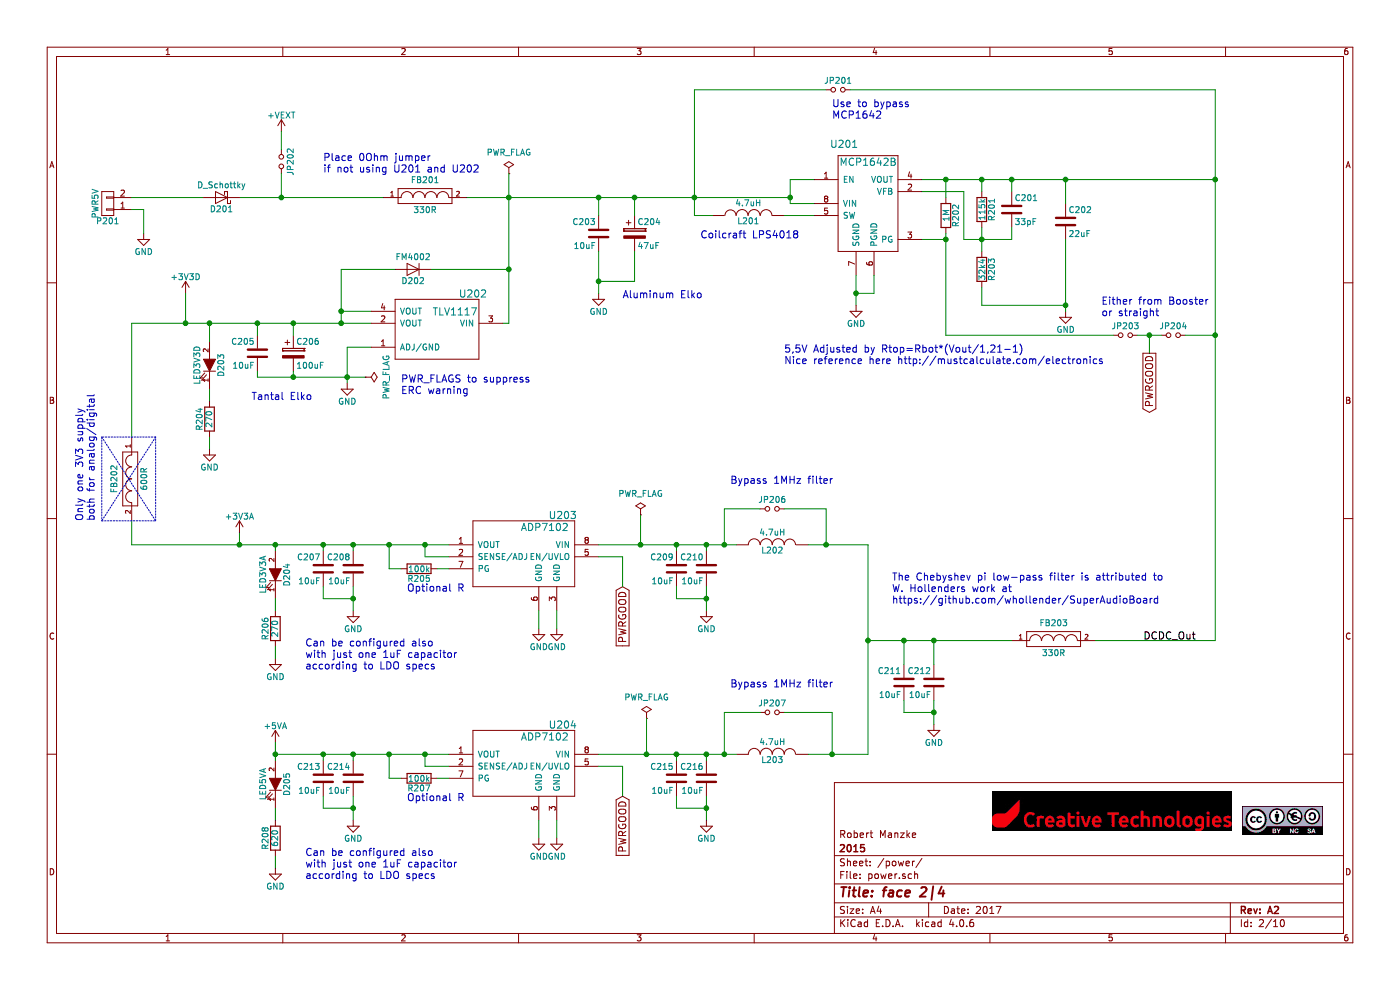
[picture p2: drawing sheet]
EESchema Schematic File Version 2
LIBS:ctag-face-2-4-rescue
LIBS:power
LIBS:device
LIBS:transistors
LIBS:conn
LIBS:linear
LIBS:regul
LIBS:74xx
LIBS:cmos4000
LIBS:adc-dac
LIBS:memory
LIBS:xilinx
LIBS:microcontrollers
LIBS:dsp
LIBS:microchip
LIBS:analog_switches
LIBS:motorola
LIBS:texas
LIBS:intel
LIBS:audio
LIBS:interface
LIBS:digital-audio
LIBS:philips
LIBS:display
LIBS:cypress
LIBS:siliconi
LIBS:opto
LIBS:atmel
LIBS:contrib
LIBS:valves
LIBS:ctag-face-2-4-lib
LIBS:ctag-face-2-4-cache
EELAYER 25 0
EELAYER END
$Descr A4 11693 8268
encoding utf-8
Sheet 2 10
Title "face 2|4"
Date "2017"
Rev "A2"
Comp "2015"
Comment1 "Robert Manzke"
Comment2 ""
Comment3 ""
Comment4 ""
$EndDescr
$Comp
L GND #PWR01
U 1 1
P 4650 5250
F 0 "#PWR01" H 4650 5000 50  0001 C CNN
F 1 "GND" H 4650 5100 50  0000 C CNN
F 2 "" H 4650 5250 60  0000 C CNN
F 3 "" H 4650 5250 60  0000 C CNN
	1    4650 5250
	-1   0    0    -1  
$EndComp
$Comp
L GND #PWR02
U 1 1
P 4500 5250
F 0 "#PWR02" H 4500 5000 50  0001 C CNN
F 1 "GND" H 4500 5100 50  0000 C CNN
F 2 "" H 4500 5250 60  0000 C CNN
F 3 "" H 4500 5250 60  0000 C CNN
	1    4500 5250
	-1   0    0    -1  
$EndComp
$Comp
L R R205
U 1 1
P 3500 4750
F 0 "R205" V 3580 4750 50  0000 C CNN
F 1 "100k" V 3500 4750 50  0000 C CNN
F 2 "Resistors_SMD:R_0603_HandSoldering" V 3430 4750 30  0001 C CNN
F 3 "" H 3500 4750 30  0000 C CNN
	1    3500 4750
	0    -1   1    0   
$EndComp
$Comp
L C C208
U 1 1
P 2950 4750
F 0 "C208" H 2975 4850 50  0000 L CNN
F 1 "10uF" H 2975 4650 50  0000 L CNN
F 2 "Capacitors_SMD:C_1210_HandSoldering" H 2988 4600 30  0001 C CNN
F 3 "" H 2950 4750 60  0000 C CNN
	1    2950 4750
	-1   0    0    -1  
$EndComp
$Comp
L C C207
U 1 1
P 2700 4750
F 0 "C207" H 2725 4850 50  0000 L CNN
F 1 "10uF" H 2725 4650 50  0000 L CNN
F 2 "Capacitors_SMD:C_1210_HandSoldering" H 2738 4600 30  0001 C CNN
F 3 "" H 2700 4750 60  0000 C CNN
	1    2700 4750
	-1   0    0    -1  
$EndComp
$Comp
L GND #PWR03
U 1 1
P 2950 5100
F 0 "#PWR03" H 2950 4850 50  0001 C CNN
F 1 "GND" H 2950 4950 50  0000 C CNN
F 2 "" H 2950 5100 60  0000 C CNN
F 3 "" H 2950 5100 60  0000 C CNN
	1    2950 5100
	-1   0    0    -1  
$EndComp
$Comp
L C C210
U 1 1
P 5900 4750
F 0 "C210" H 5925 4850 50  0000 L CNN
F 1 "10uF" H 5925 4650 50  0000 L CNN
F 2 "Capacitors_SMD:C_1210_HandSoldering" H 5938 4600 30  0001 C CNN
F 3 "" H 5900 4750 60  0000 C CNN
	1    5900 4750
	-1   0    0    -1  
$EndComp
$Comp
L C C209
U 1 1
P 5650 4750
F 0 "C209" H 5675 4850 50  0000 L CNN
F 1 "10uF" H 5675 4650 50  0000 L CNN
F 2 "Capacitors_SMD:C_1210_HandSoldering" H 5688 4600 30  0001 C CNN
F 3 "" H 5650 4750 60  0000 C CNN
	1    5650 4750
	-1   0    0    -1  
$EndComp
$Comp
L GND #PWR04
U 1 1
P 5900 5100
F 0 "#PWR04" H 5900 4850 50  0001 C CNN
F 1 "GND" H 5900 4950 50  0000 C CNN
F 2 "" H 5900 5100 60  0000 C CNN
F 3 "" H 5900 5100 60  0000 C CNN
	1    5900 5100
	-1   0    0    -1  
$EndComp
$Comp
L INDUCTOR L202
U 1 1
P 6450 4550
F 0 "L202" V 6400 4550 50  0000 C CNN
F 1 "4.7uH" V 6550 4550 50  0000 C CNN
F 2 "modules:LPS4018" H 6450 4550 60  0001 C CNN
F 3 "" H 6450 4550 60  0000 C CNN
	1    6450 4550
	0    1    -1   0   
$EndComp
$Comp
L LED-RESCUE-ctag-face-2-4 D204
U 1 1
P 2300 4800
F 0 "D204" H 2300 4900 50  0000 C CNN
F 1 "LED3V3A" H 2300 4700 50  0000 C CNN
F 2 "LEDs:LED-1206" H 2300 4800 60  0001 C CNN
F 3 "" H 2300 4800 60  0000 C CNN
	1    2300 4800
	0    1    -1   0   
$EndComp
$Comp
L R R206
U 1 1
P 2300 5250
F 0 "R206" V 2380 5250 50  0000 C CNN
F 1 "270" V 2300 5250 50  0000 C CNN
F 2 "Resistors_SMD:R_0603_HandSoldering" V 2230 5250 30  0001 C CNN
F 3 "" H 2300 5250 30  0000 C CNN
	1    2300 5250
	-1   0    0    -1  
$EndComp
$Comp
L GND #PWR05
U 1 1
P 2300 5500
F 0 "#PWR05" H 2300 5250 50  0001 C CNN
F 1 "GND" H 2300 5350 50  0000 C CNN
F 2 "" H 2300 5500 60  0000 C CNN
F 3 "" H 2300 5500 60  0000 C CNN
	1    2300 5500
	-1   0    0    -1  
$EndComp
$Comp
L +3V3A #PWR06
U 1 1
P 2000 4450
F 0 "#PWR06" H 2000 4300 50  0001 C CNN
F 1 "+3V3A" H 2000 4590 50  0000 C CNN
F 2 "" H 2000 4450 60  0000 C CNN
F 3 "" H 2000 4450 60  0000 C CNN
	1    2000 4450
	-1   0    0    -1  
$EndComp
$Comp
L GND #PWR07
U 1 1
P 4650 7000
F 0 "#PWR07" H 4650 6750 50  0001 C CNN
F 1 "GND" H 4650 6850 50  0000 C CNN
F 2 "" H 4650 7000 60  0000 C CNN
F 3 "" H 4650 7000 60  0000 C CNN
	1    4650 7000
	-1   0    0    -1  
$EndComp
$Comp
L GND #PWR08
U 1 1
P 4500 7000
F 0 "#PWR08" H 4500 6750 50  0001 C CNN
F 1 "GND" H 4500 6850 50  0000 C CNN
F 2 "" H 4500 7000 60  0000 C CNN
F 3 "" H 4500 7000 60  0000 C CNN
	1    4500 7000
	-1   0    0    -1  
$EndComp
$Comp
L R R207
U 1 1
P 3500 6500
F 0 "R207" V 3580 6500 50  0000 C CNN
F 1 "100k" V 3500 6500 50  0000 C CNN
F 2 "Resistors_SMD:R_0603_HandSoldering" V 3430 6500 30  0001 C CNN
F 3 "" H 3500 6500 30  0000 C CNN
	1    3500 6500
	0    -1   1    0   
$EndComp
$Comp
L C C214
U 1 1
P 2950 6500
F 0 "C214" H 2975 6600 50  0000 L CNN
F 1 "10uF" H 2975 6400 50  0000 L CNN
F 2 "Capacitors_SMD:C_1210_HandSoldering" H 2988 6350 30  0001 C CNN
F 3 "" H 2950 6500 60  0000 C CNN
	1    2950 6500
	-1   0    0    -1  
$EndComp
$Comp
L C C213
U 1 1
P 2700 6500
F 0 "C213" H 2725 6600 50  0000 L CNN
F 1 "10uF" H 2725 6400 50  0000 L CNN
F 2 "Capacitors_SMD:C_1210_HandSoldering" H 2738 6350 30  0001 C CNN
F 3 "" H 2700 6500 60  0000 C CNN
	1    2700 6500
	-1   0    0    -1  
$EndComp
$Comp
L GND #PWR09
U 1 1
P 2950 6850
F 0 "#PWR09" H 2950 6600 50  0001 C CNN
F 1 "GND" H 2950 6700 50  0000 C CNN
F 2 "" H 2950 6850 60  0000 C CNN
F 3 "" H 2950 6850 60  0000 C CNN
	1    2950 6850
	-1   0    0    -1  
$EndComp
$Comp
L C C216
U 1 1
P 5900 6500
F 0 "C216" H 5925 6600 50  0000 L CNN
F 1 "10uF" H 5925 6400 50  0000 L CNN
F 2 "Capacitors_SMD:C_1210_HandSoldering" H 5938 6350 30  0001 C CNN
F 3 "" H 5900 6500 60  0000 C CNN
	1    5900 6500
	-1   0    0    -1  
$EndComp
$Comp
L C C215
U 1 1
P 5650 6500
F 0 "C215" H 5675 6600 50  0000 L CNN
F 1 "10uF" H 5675 6400 50  0000 L CNN
F 2 "Capacitors_SMD:C_1210_HandSoldering" H 5688 6350 30  0001 C CNN
F 3 "" H 5650 6500 60  0000 C CNN
	1    5650 6500
	-1   0    0    -1  
$EndComp
$Comp
L GND #PWR010
U 1 1
P 5900 6850
F 0 "#PWR010" H 5900 6600 50  0001 C CNN
F 1 "GND" H 5900 6700 50  0000 C CNN
F 2 "" H 5900 6850 60  0000 C CNN
F 3 "" H 5900 6850 60  0000 C CNN
	1    5900 6850
	-1   0    0    -1  
$EndComp
$Comp
L INDUCTOR L203
U 1 1
P 6450 6300
F 0 "L203" V 6400 6300 50  0000 C CNN
F 1 "4.7uH" V 6550 6300 50  0000 C CNN
F 2 "modules:LPS4018" H 6450 6300 60  0001 C CNN
F 3 "" H 6450 6300 60  0000 C CNN
	1    6450 6300
	0    1    -1   0   
$EndComp
$Comp
L LED-RESCUE-ctag-face-2-4 D205
U 1 1
P 2300 6550
F 0 "D205" H 2300 6650 50  0000 C CNN
F 1 "LED5VA" H 2300 6450 50  0000 C CNN
F 2 "LEDs:LED-1206" H 2300 6550 60  0001 C CNN
F 3 "" H 2300 6550 60  0000 C CNN
	1    2300 6550
	0    1    -1   0   
$EndComp
$Comp
L R R208
U 1 1
P 2300 7000
F 0 "R208" V 2380 7000 50  0000 C CNN
F 1 "620" V 2300 7000 50  0000 C CNN
F 2 "Resistors_SMD:R_0603_HandSoldering" V 2230 7000 30  0001 C CNN
F 3 "" H 2300 7000 30  0000 C CNN
	1    2300 7000
	-1   0    0    -1  
$EndComp
$Comp
L GND #PWR011
U 1 1
P 2300 7250
F 0 "#PWR011" H 2300 7000 50  0001 C CNN
F 1 "GND" H 2300 7100 50  0000 C CNN
F 2 "" H 2300 7250 60  0000 C CNN
F 3 "" H 2300 7250 60  0000 C CNN
	1    2300 7250
	-1   0    0    -1  
$EndComp
$Comp
L +5VA #PWR012
U 1 1
P 2300 6200
F 0 "#PWR012" H 2300 6050 50  0001 C CNN
F 1 "+5VA" H 2300 6340 50  0000 C CNN
F 2 "" H 2300 6200 60  0000 C CNN
F 3 "" H 2300 6200 60  0000 C CNN
	1    2300 6200
	-1   0    0    -1  
$EndComp
$Comp
L INDUCTOR L201
U 1 1
P 6250 1800
F 0 "L201" V 6200 1800 50  0000 C CNN
F 1 "4.7uH" V 6350 1800 50  0000 C CNN
F 2 "modules:LPS4018" H 6250 1800 60  0001 C CNN
F 3 "" H 6250 1800 60  0000 C CNN
	1    6250 1800
	0    -1   -1   0   
$EndComp
$Comp
L C C212
U 1 1
P 7800 5700
F 0 "C212" H 7825 5800 50  0000 L CNN
F 1 "10uF" H 7825 5600 50  0000 L CNN
F 2 "Capacitors_SMD:C_1210_HandSoldering" H 7838 5550 30  0001 C CNN
F 3 "" H 7800 5700 60  0000 C CNN
	1    7800 5700
	-1   0    0    -1  
$EndComp
$Comp
L C C211
U 1 1
P 7550 5700
F 0 "C211" H 7575 5800 50  0000 L CNN
F 1 "10uF" H 7575 5600 50  0000 L CNN
F 2 "Capacitors_SMD:C_1210_HandSoldering" H 7588 5550 30  0001 C CNN
F 3 "" H 7550 5700 60  0000 C CNN
	1    7550 5700
	-1   0    0    -1  
$EndComp
$Comp
L GND #PWR013
U 1 1
P 7800 6050
F 0 "#PWR013" H 7800 5800 50  0001 C CNN
F 1 "GND" H 7800 5900 50  0000 C CNN
F 2 "" H 7800 6050 60  0000 C CNN
F 3 "" H 7800 6050 60  0000 C CNN
	1    7800 6050
	-1   0    0    -1  
$EndComp
$Comp
L GND #PWR014
U 1 1
P 2900 3200
F 0 "#PWR014" H 2900 2950 50  0001 C CNN
F 1 "GND" H 2900 3050 50  0000 C CNN
F 2 "" H 2900 3200 60  0000 C CNN
F 3 "" H 2900 3200 60  0000 C CNN
	1    2900 3200
	-1   0    0    -1  
$EndComp
$Comp
L C C205
U 1 1
P 2150 2950
F 0 "C205" H 2175 3050 50  0000 L CNN
F 1 "10uF" H 2175 2850 50  0000 L CNN
F 2 "Capacitors_SMD:C_1210_HandSoldering" H 2188 2800 30  0001 C CNN
F 3 "" H 2150 2950 60  0000 C CNN
	1    2150 2950
	-1   0    0    -1  
$EndComp
$Comp
L LED-RESCUE-ctag-face-2-4 D203
U 1 1
P 1750 3050
F 0 "D203" H 1750 3150 50  0000 C CNN
F 1 "LED3V3D" H 1750 2950 50  0000 C CNN
F 2 "LEDs:LED-1206" H 1750 3050 60  0001 C CNN
F 3 "" H 1750 3050 60  0000 C CNN
	1    1750 3050
	0    1    -1   0   
$EndComp
$Comp
L R R204
U 1 1
P 1750 3500
F 0 "R204" V 1830 3500 50  0000 C CNN
F 1 "270" V 1750 3500 50  0000 C CNN
F 2 "Resistors_SMD:R_0603_HandSoldering" V 1680 3500 30  0001 C CNN
F 3 "" H 1750 3500 30  0000 C CNN
	1    1750 3500
	-1   0    0    -1  
$EndComp
$Comp
L GND #PWR015
U 1 1
P 1750 3750
F 0 "#PWR015" H 1750 3500 50  0001 C CNN
F 1 "GND" H 1750 3600 50  0000 C CNN
F 2 "" H 1750 3750 60  0000 C CNN
F 3 "" H 1750 3750 60  0000 C CNN
	1    1750 3750
	-1   0    0    -1  
$EndComp
$Comp
L +3V3D #PWR016
U 1 1
P 1550 2450
F 0 "#PWR016" H 1550 2300 50  0001 C CNN
F 1 "+3V3D" H 1550 2590 50  0000 C CNN
F 2 "" H 1550 2450 60  0000 C CNN
F 3 "" H 1550 2450 60  0000 C CNN
	1    1550 2450
	-1   0    0    -1  
$EndComp
$Comp
L C C202
U 1 1
P 8900 1850
F 0 "C202" H 8925 1950 50  0000 L CNN
F 1 "22uF" H 8925 1750 50  0000 L CNN
F 2 "Capacitors_SMD:C_1210_HandSoldering" H 8938 1700 30  0001 C CNN
F 3 "" H 8900 1850 60  0000 C CNN
	1    8900 1850
	1    0    0    -1  
$EndComp
$Comp
L GND #PWR017
U 1 1
P 8900 2600
F 0 "#PWR017" H 8900 2350 50  0001 C CNN
F 1 "GND" H 8900 2450 50  0000 C CNN
F 2 "" H 8900 2600 60  0000 C CNN
F 3 "" H 8900 2600 60  0000 C CNN
	1    8900 2600
	1    0    0    -1  
$EndComp
$Comp
L R R202
U 1 1
P 7900 1800
F 0 "R202" V 7980 1800 50  0000 C CNN
F 1 "1M" V 7900 1800 50  0000 C CNN
F 2 "Resistors_SMD:R_0603_HandSoldering" V 7830 1800 30  0001 C CNN
F 3 "" H 7900 1800 30  0000 C CNN
	1    7900 1800
	1    0    0    -1  
$EndComp
Text GLabel 9600 2950 3    60   Output ~ 0
PWRGOOD
Text GLabel 5200 4900 3    60   Input ~ 0
PWRGOOD
Text GLabel 5200 6650 3    60   Input ~ 0
PWRGOOD
$Comp
L R R203
U 1 1
P 8200 2250
F 0 "R203" V 8280 2250 50  0000 C CNN
F 1 "32k4" V 8200 2250 50  0000 C CNN
F 2 "Resistors_SMD:R_0603_HandSoldering" V 8130 2250 30  0001 C CNN
F 3 "" H 8200 2250 30  0000 C CNN
	1    8200 2250
	1    0    0    -1  
$EndComp
$Comp
L R R201
U 1 1
P 8200 1750
F 0 "R201" V 8280 1750 50  0000 C CNN
F 1 "115k" V 8200 1750 50  0000 C CNN
F 2 "Resistors_SMD:R_0603_HandSoldering" V 8130 1750 30  0001 C CNN
F 3 "" H 8200 1750 30  0000 C CNN
	1    8200 1750
	1    0    0    -1  
$EndComp
Text Notes 6550 3050 0    60   ~ 0
5,5V Adjusted by Rtop=Rbot*(Vout/1,21-1)\nNice reference here http://mustcalculate.com/electronics
$Comp
L GND #PWR018
U 1 1
P 7150 2550
F 0 "#PWR018" H 7150 2300 50  0001 C CNN
F 1 "GND" H 7150 2400 50  0000 C CNN
F 2 "" H 7150 2550 60  0000 C CNN
F 3 "" H 7150 2550 60  0000 C CNN
	1    7150 2550
	1    0    0    -1  
$EndComp
$Comp
L C C201
U 1 1
P 8450 1750
F 0 "C201" H 8475 1850 50  0000 L CNN
F 1 "33pF" H 8475 1650 50  0000 L CNN
F 2 "Capacitors_SMD:C_0603_HandSoldering" H 8488 1600 30  0001 C CNN
F 3 "" H 8450 1750 60  0000 C CNN
	1    8450 1750
	1    0    0    -1  
$EndComp
$Comp
L FILTER FB203
U 1 1
P 8800 5350
F 0 "FB203" H 8800 5500 50  0000 C CNN
F 1 "330R" H 8800 5250 50  0000 C CNN
F 2 "Resistors_SMD:R_0805_HandSoldering" H 8800 5350 60  0001 C CNN
F 3 "" H 8800 5350 60  0000 C CNN
	1    8800 5350
	1    0    0    -1  
$EndComp
$Comp
L FILTER FB201
U 1 1
P 3550 1650
F 0 "FB201" H 3550 1800 50  0000 C CNN
F 1 "330R" H 3550 1550 50  0000 C CNN
F 2 "Resistors_SMD:R_0805_HandSoldering" H 3550 1650 60  0001 C CNN
F 3 "" H 3550 1650 60  0000 C CNN
	1    3550 1650
	1    0    0    -1  
$EndComp
$Comp
L CONN_01X02 P201
U 1 1
P 900 1700
F 0 "P201" H 900 1850 50  0000 C CNN
F 1 "PWR5V" V 1000 1700 50  0000 C CNN
F 2 "Pin_Headers:Pin_Header_Straight_1x02" H 900 1700 60  0001 C CNN
F 3 "" H 900 1700 60  0000 C CNN
	1    900  1700
	-1   0    0    1   
$EndComp
$Comp
L C C203
U 1 1
P 5000 1950
F 0 "C203" H 5025 2050 50  0000 L CNN
F 1 "10uF" H 5025 1850 50  0000 L CNN
F 2 "Capacitors_SMD:C_1210_HandSoldering" H 5038 1800 30  0001 C CNN
F 3 "" H 5000 1950 60  0000 C CNN
	1    5000 1950
	-1   0    0    -1  
$EndComp
$Comp
L GND #PWR019
U 1 1
P 5000 2450
F 0 "#PWR019" H 5000 2200 50  0001 C CNN
F 1 "GND" H 5000 2300 50  0000 C CNN
F 2 "" H 5000 2450 60  0000 C CNN
F 3 "" H 5000 2450 60  0000 C CNN
	1    5000 2450
	1    0    0    -1  
$EndComp
$Comp
L GND #PWR020
U 1 1
P 1200 1950
F 0 "#PWR020" H 1200 1700 50  0001 C CNN
F 1 "GND" H 1200 1800 50  0000 C CNN
F 2 "" H 1200 1950 60  0000 C CNN
F 3 "" H 1200 1950 60  0000 C CNN
	1    1200 1950
	1    0    0    -1  
$EndComp
$Comp
L CP C204
U 1 1
P 5300 1950
F 0 "C204" H 5325 2050 50  0000 L CNN
F 1 "47uF" H 5325 1850 50  0000 L CNN
F 2 "Capacitors_SMD:c_elec_6.3x5.7" H 5338 1800 30  0001 C CNN
F 3 "" H 5300 1950 60  0000 C CNN
	1    5300 1950
	1    0    0    -1  
$EndComp
$Comp
L CP C206
U 1 1
P 2450 2950
F 0 "C206" H 2475 3050 50  0000 L CNN
F 1 "100uF" H 2475 2850 50  0000 L CNN
F 2 "Capacitors_Tantalum_SMD:TantalC_SizeB_EIA-3528_HandSoldering" H 2488 2800 30  0001 C CNN
F 3 "" H 2450 2950 60  0000 C CNN
	1    2450 2950
	1    0    0    -1  
$EndComp
Text Notes 2100 3350 0    60   ~ 0
Tantal Elko
Text Notes 5200 2500 0    60   ~ 0
Aluminum Elko
$Comp
L D D202
U 1 1
P 3450 2250
F 0 "D202" H 3450 2350 50  0000 C CNN
F 1 "FM4002" H 3450 2150 50  0000 C CNN
F 2 "Diodes_SMD:Diode-Universal-SMA-SMB_Handsoldering" H 3450 2250 60  0001 C CNN
F 3 "" H 3450 2250 60  0000 C CNN
	1    3450 2250
	-1   0    0    1   
$EndComp
$Comp
L ADP7102 U203
U 1 1
P 4400 4650
F 0 "U203" H 4100 5000 60  0000 C CNN
F 1 "ADP7102" H 4250 4900 60  0000 C CNN
F 2 "Housings_SOIC:SOIC-8_3.9x4.9mm_Pitch1.27mm" H 4450 4125 60  0001 C CNN
F 3 "" H 4450 4125 60  0000 C CNN
	1    4400 4650
	-1   0    0    -1  
$EndComp
$Comp
L ADP7102 U204
U 1 1
P 4400 6400
F 0 "U204" H 4100 6750 60  0000 C CNN
F 1 "ADP7102" H 4250 6650 60  0000 C CNN
F 2 "Housings_SOIC:SOIC-8_3.9x4.9mm_Pitch1.27mm" H 4450 5875 60  0001 C CNN
F 3 "" H 4450 5875 60  0000 C CNN
	1    4400 6400
	-1   0    0    -1  
$EndComp
$Comp
L MCP1642B U201
U 1 1
P 7250 1700
F 0 "U201" H 7050 2200 60  0000 C CNN
F 1 "MCP1642B" H 7250 2050 60  0000 C CNN
F 2 "Housings_SSOP:MSOP-8_3x3mm_Pitch0.65mm" H 7000 1400 60  0001 C CNN
F 3 "" H 7000 1400 60  0000 C CNN
	1    7250 1700
	1    0    0    -1  
$EndComp
$Comp
L PWR_FLAG #FLG021
U 1 1
P 4250 1450
F 0 "#FLG021" H 4250 1545 50  0001 C CNN
F 1 "PWR_FLAG" H 4250 1630 50  0000 C CNN
F 2 "" H 4250 1450 60  0000 C CNN
F 3 "" H 4250 1450 60  0000 C CNN
	1    4250 1450
	1    0    0    -1  
$EndComp
$Comp
L PWR_FLAG #FLG022
U 1 1
P 5350 4300
F 0 "#FLG022" H 5350 4395 50  0001 C CNN
F 1 "PWR_FLAG" H 5350 4480 50  0000 C CNN
F 2 "" H 5350 4300 60  0000 C CNN
F 3 "" H 5350 4300 60  0000 C CNN
	1    5350 4300
	1    0    0    -1  
$EndComp
$Comp
L PWR_FLAG #FLG023
U 1 1
P 5400 6000
F 0 "#FLG023" H 5400 6095 50  0001 C CNN
F 1 "PWR_FLAG" H 5400 6180 50  0000 C CNN
F 2 "" H 5400 6000 60  0000 C CNN
F 3 "" H 5400 6000 60  0000 C CNN
	1    5400 6000
	1    0    0    -1  
$EndComp
$Comp
L PWR_FLAG #FLG024
U 1 1
P 3050 3150
F 0 "#FLG024" H 3050 3245 50  0001 C CNN
F 1 "PWR_FLAG" H 3050 3330 50  0000 C CNN
F 2 "" H 3050 3150 60  0000 C CNN
F 3 "" H 3050 3150 60  0000 C CNN
	1    3050 3150
	0    1    1    0   
$EndComp
Text Notes 3350 3300 0    60   ~ 0
PWR_FLAGS to suppress \nERC warning
Text Notes 6950 1000 0    60   ~ 0
Use to bypass\nMCP1642
$Comp
L Jumper_NO_Small JP201
U 1 1
P 7000 750
F 0 "JP201" H 7000 830 50  0000 C CNN
F 1 "Jumper_NO_Small" H 7010 690 50  0001 C CNN
F 2 "Resistors_SMD:R_0805_HandSoldering" H 7000 750 60  0001 C CNN
F 3 "" H 7000 750 60  0000 C CNN
	1    7000 750 
	1    0    0    -1  
$EndComp
$Comp
L Jumper_NO_Small JP206
U 1 1
P 6450 4250
F 0 "JP206" H 6450 4330 50  0000 C CNN
F 1 "Jumper_NO_Small" H 6460 4190 50  0001 C CNN
F 2 "Resistors_SMD:R_0805_HandSoldering" H 6450 4250 60  0001 C CNN
F 3 "" H 6450 4250 60  0000 C CNN
	1    6450 4250
	1    0    0    -1  
$EndComp
$Comp
L Jumper_NO_Small JP207
U 1 1
P 6450 5950
F 0 "JP207" H 6450 6030 50  0000 C CNN
F 1 "Jumper_NO_Small" H 6460 5890 50  0001 C CNN
F 2 "Resistors_SMD:R_0805_HandSoldering" H 6450 5950 60  0001 C CNN
F 3 "" H 6450 5950 60  0000 C CNN
	1    6450 5950
	1    0    0    -1  
$EndComp
Text Notes 6100 4050 0    60   ~ 0
Bypass 1MHz filter
Text Notes 6100 5750 0    60   ~ 0
Bypass 1MHz filter
Text Notes 800  4350 1    60   ~ 0
Only one 3V3 supply\nboth for analog/digital
$Comp
L FILTER FB202
U 1 1
P 1100 4000
F 0 "FB202" H 1100 4150 50  0000 C CNN
F 1 "600R" H 1100 3900 50  0000 C CNN
F 2 "Resistors_SMD:R_0805_HandSoldering" H 1100 4000 60  0001 C CNN
F 3 "" H 1100 4000 60  0000 C CNN
	1    1100 4000
	0    -1   1    0   
$EndComp
Wire Wire Line
	3550 4550 3550 4650
Wire Wire Line
	3550 4650 3750 4650
Wire Wire Line
	3350 4750 3250 4750
Wire Wire Line
	3250 4750 3250 4550
Wire Wire Line
	3650 4750 3750 4750
Wire Wire Line
	2700 4550 2700 4600
Wire Wire Line
	2950 4550 2950 4600
Wire Wire Line
	2950 4900 2950 5100
Wire Wire Line
	2700 4900 2700 5000
Wire Wire Line
	2700 5000 2950 5000
Connection ~ 2950 5000
Wire Wire Line
	5650 4550 5650 4600
Wire Wire Line
	5900 4550 5900 4600
Wire Wire Line
	5650 4900 5650 5000
Wire Wire Line
	5650 5000 5900 5000
Wire Wire Line
	5000 4550 6150 4550
Connection ~ 5650 4550
Connection ~ 5900 4550
Wire Wire Line
	5000 4650 5200 4650
Wire Wire Line
	2300 4550 2300 4600
Wire Wire Line
	2300 5400 2300 5500
Wire Wire Line
	2000 4550 2000 4450
Wire Wire Line
	4650 6850 4650 7000
Wire Wire Line
	4500 6850 4500 7000
Wire Wire Line
	3550 6300 3550 6400
Wire Wire Line
	3550 6400 3750 6400
Wire Wire Line
	3350 6500 3250 6500
Wire Wire Line
	3250 6500 3250 6300
Connection ~ 3550 6300
Wire Wire Line
	3650 6500 3750 6500
Wire Wire Line
	2700 6300 2700 6350
Connection ~ 3250 6300
Wire Wire Line
	2950 6300 2950 6350
Connection ~ 2950 6300
Wire Wire Line
	5650 6300 5650 6350
Wire Wire Line
	5900 6300 5900 6350
Wire Wire Line
	5650 6650 5650 6750
Wire Wire Line
	5650 6750 5900 6750
Wire Wire Line
	5000 6300 6150 6300
Connection ~ 5650 6300
Connection ~ 5900 6300
Wire Wire Line
	5000 6400 5200 6400
Wire Wire Line
	2300 6200 2300 6350
Connection ~ 2700 6300
Connection ~ 2300 6300
Wire Wire Line
	7250 6300 6750 6300
Wire Wire Line
	7250 4550 7250 6300
Wire Wire Line
	6750 4550 7250 4550
Wire Wire Line
	7800 5850 7800 6050
Wire Wire Line
	7550 5950 7550 5850
Connection ~ 7800 5950
Wire Wire Line
	7800 5350 7800 5550
Connection ~ 7250 5350
Wire Wire Line
	7550 5550 7550 5350
Connection ~ 7550 5350
Wire Wire Line
	2900 2900 2900 3200
Wire Wire Line
	2450 2700 2450 2800
Wire Wire Line
	2450 3100 2450 3150
Wire Wire Line
	2150 3150 3050 3150
Connection ~ 2900 3150
Wire Wire Line
	2150 2700 2150 2800
Wire Wire Line
	2150 3150 2150 3100
Connection ~ 2450 3150
Wire Wire Line
	1750 3650 1750 3750
Wire Wire Line
	1550 2450 1550 2700
Wire Wire Line
	1750 2700 1750 2850
Wire Wire Line
	6800 1800 6550 1800
Wire Wire Line
	5800 1800 5950 1800
Wire Wire Line
	5800 750  5800 1800
Wire Wire Line
	6600 1500 6600 1700
Wire Wire Line
	6600 1700 6800 1700
Wire Wire Line
	7700 1500 10150 1500
Wire Wire Line
	8900 1500 8900 1700
Wire Wire Line
	8900 2000 8900 2600
Wire Wire Line
	6800 1500 6600 1500
Connection ~ 6600 1650
Connection ~ 7900 1500
Wire Wire Line
	7700 2000 7900 2000
Wire Wire Line
	7900 1950 7900 2800
Connection ~ 7900 2000
Wire Wire Line
	5200 4650 5200 4900
Wire Wire Line
	5200 6400 5200 6650
Wire Wire Line
	8200 1900 8200 2100
Wire Wire Line
	8200 2400 8200 2550
Wire Wire Line
	8200 2550 8900 2550
Connection ~ 8900 2550
Wire Wire Line
	8200 1600 8200 1500
Connection ~ 8200 1500
Wire Wire Line
	7700 1600 8050 1600
Wire Wire Line
	8050 1600 8050 2000
Wire Wire Line
	8050 2000 8450 2000
Connection ~ 8200 2000
Wire Wire Line
	7150 2300 7150 2550
Wire Wire Line
	7300 2300 7300 2450
Wire Wire Line
	7300 2450 7150 2450
Connection ~ 7150 2450
Wire Wire Line
	8450 2000 8450 1900
Wire Wire Line
	8450 1600 8450 1500
Connection ~ 8450 1500
Wire Wire Line
	7250 5350 8450 5350
Connection ~ 7800 5350
Connection ~ 8900 1500
Wire Wire Line
	5000 1650 5000 1800
Wire Wire Line
	5300 1650 5300 1800
Connection ~ 5000 1650
Wire Wire Line
	5300 2100 5300 2350
Wire Wire Line
	1100 1750 1200 1750
Connection ~ 5300 1650
Connection ~ 5800 1650
Connection ~ 4250 1650
Wire Wire Line
	3300 2250 2850 2250
Wire Wire Line
	4250 2250 3600 2250
Connection ~ 4250 2250
Wire Wire Line
	3900 1650 6600 1650
Wire Wire Line
	1750 3250 1750 3350
Wire Wire Line
	2300 5000 2300 5100
Wire Wire Line
	2300 6750 2300 6850
Wire Wire Line
	4650 5100 4650 5250
Wire Wire Line
	2700 6650 2700 6750
Wire Wire Line
	2700 6750 2950 6750
Wire Wire Line
	2950 6650 2950 6850
Connection ~ 2950 6750
Connection ~ 3550 4550
Connection ~ 3250 4550
Connection ~ 2950 4550
Connection ~ 2700 4550
Connection ~ 2300 4550
Wire Wire Line
	3100 2900 2900 2900
Wire Wire Line
	4500 5100 4500 5250
Wire Wire Line
	5000 2100 5000 2450
Wire Wire Line
	5300 2350 5000 2350
Connection ~ 5000 2350
Wire Wire Line
	1200 1750 1200 1950
Wire Wire Line
	5900 6650 5900 6850
Connection ~ 5900 6750
Wire Wire Line
	5900 4900 5900 5100
Connection ~ 5900 5000
Wire Wire Line
	2300 7150 2300 7250
Wire Wire Line
	1100 4550 3750 4550
Wire Wire Line
	10150 5350 9150 5350
Wire Wire Line
	7900 1650 7900 1500
Wire Wire Line
	5350 4300 5350 4550
Connection ~ 5350 4550
Wire Wire Line
	5400 6000 5400 6300
Connection ~ 5400 6300
Wire Wire Line
	7100 750  10150 750 
Wire Wire Line
	6550 4250 6900 4250
Wire Wire Line
	6900 4250 6900 4550
Connection ~ 6900 4550
Wire Wire Line
	6350 4250 6050 4250
Wire Wire Line
	6050 4250 6050 4550
Connection ~ 6050 4550
Wire Wire Line
	6550 5950 6950 5950
Wire Wire Line
	6950 5950 6950 6300
Connection ~ 6950 6300
Wire Wire Line
	6350 5950 6050 5950
Wire Wire Line
	6050 5950 6050 6300
Connection ~ 6050 6300
Connection ~ 2000 4550
Wire Wire Line
	1100 2700 1100 3650
Wire Wire Line
	1100 4550 1100 4350
Wire Notes Line
	850  3650 850  4350
Wire Notes Line
	850  4350 1300 4350
Wire Notes Line
	1300 4350 1300 3650
Wire Notes Line
	1300 3650 850  3650
Wire Notes Line
	850  3650 1300 4350
Wire Notes Line
	1300 3650 850  4350
Wire Wire Line
	1700 1650 1100 1650
Wire Wire Line
	2000 1650 3200 1650
$Comp
L D_Schottky D201
U 1 1
P 1850 1650
F 0 "D201" H 1850 1750 50  0000 C CNN
F 1 "D_Schottky" H 1850 1550 50  0000 C CNN
F 2 "Diodes_SMD:SOD-123" H 1850 1650 60  0001 C CNN
F 3 "" H 1850 1650 60  0000 C CNN
	1    1850 1650
	-1   0    0    1   
$EndComp
$Comp
L +VEXT #PWR025
U 1 1
P 2350 1100
F 0 "#PWR025" H 2350 950 50  0001 C CNN
F 1 "+VEXT" H 2350 1240 50  0000 C CNN
F 2 "" H 2350 1100 60  0000 C CNN
F 3 "" H 2350 1100 60  0000 C CNN
	1    2350 1100
	1    0    0    -1  
$EndComp
$Comp
L Jumper_NO_Small JP202
U 1 1
P 2350 1350
F 0 "JP202" H 2350 1430 50  0000 C CNN
F 1 "Jumper_NO_Small" H 2360 1290 50  0001 C CNN
F 2 "Pin_Headers:Pin_Header_Straight_1x02" H 2350 1350 60  0001 C CNN
F 3 "" H 2350 1350 60  0000 C CNN
	1    2350 1350
	0    1    1    0   
$EndComp
Wire Wire Line
	2350 1100 2350 1250
Wire Wire Line
	2350 1450 2350 1650
Connection ~ 2350 1650
Wire Wire Line
	2850 2250 2850 2700
Wire Wire Line
	2850 2600 3100 2600
Wire Wire Line
	1100 2700 3100 2700
Connection ~ 2850 2600
Connection ~ 2850 2700
Connection ~ 1750 2700
Connection ~ 1550 2700
Connection ~ 2150 2700
Connection ~ 2450 2700
Wire Wire Line
	4250 1450 4250 2700
Wire Wire Line
	4250 2700 4200 2700
Wire Wire Line
	6900 750  5800 750 
Text Notes 3400 4950 0    60   ~ 0
Optional R
Text Notes 3400 6700 0    60   ~ 0
Optional R
$Comp
L Jumper_NO_Small JP203
U 1 1
P 9400 2800
F 0 "JP203" H 9400 2880 50  0000 C CNN
F 1 "Jumper_NO_Small" H 9410 2740 50  0001 C CNN
F 2 "Resistors_SMD:R_0603_HandSoldering" H 9400 2800 60  0001 C CNN
F 3 "" H 9400 2800 60  0000 C CNN
	1    9400 2800
	1    0    0    -1  
$EndComp
$Comp
L Jumper_NO_Small JP204
U 1 1
P 9800 2800
F 0 "JP204" H 9800 2880 50  0000 C CNN
F 1 "Jumper_NO_Small" H 9810 2740 50  0001 C CNN
F 2 "Resistors_SMD:R_0603_HandSoldering" H 9800 2800 60  0001 C CNN
F 3 "" H 9800 2800 60  0000 C CNN
	1    9800 2800
	1    0    0    -1  
$EndComp
Wire Wire Line
	9600 2950 9600 2800
Wire Wire Line
	9500 2800 9700 2800
Connection ~ 9600 2800
Wire Wire Line
	7900 2800 9300 2800
Wire Wire Line
	10150 750  10150 5350
Wire Wire Line
	9900 2800 10150 2800
Connection ~ 10150 2800
Connection ~ 10150 1500
Text Notes 9200 2650 0    60   ~ 0
Either from Booster \nor straight
$Comp
L TLV1117 U202
U 1 1
P 3800 2750
F 0 "U202" H 3650 3050 60  0000 C CNN
F 1 "TLV1117" H 3800 2900 60  0000 C CNN
F 2 "SMD_Packages:SOT-223" H 3600 2400 60  0001 C CNN
F 3 "" H 3600 2400 60  0000 C CNN
	1    3800 2750
	-1   0    0    -1  
$EndComp
Text Notes 5850 2000 0    60   ~ 0
Coilcraft LPS4018
Wire Wire Line
	7800 5950 7550 5950
Text Label 9550 5350 0    60   ~ 0
DCDC_Out
Wire Wire Line
	2300 6300 3750 6300
Text Notes 2700 1450 0    60   ~ 0
Place 0Ohm jumper\nif not using U201 and U202 
Text Notes 7450 5050 0    60   ~ 0
The Chebyshev pi low-pass filter is attributed to \nW. Hollenders work at\nhttps://github.com/whollender/SuperAudioBoard
Text Notes 2550 5600 0    60   ~ 0
Can be configured also \nwith just one 1uF capacitor\naccording to LDO specs
Text Notes 2550 7350 0    60   ~ 0
Can be configured also \nwith just one 1uF capacitor\naccording to LDO specs
$EndSCHEMATC
